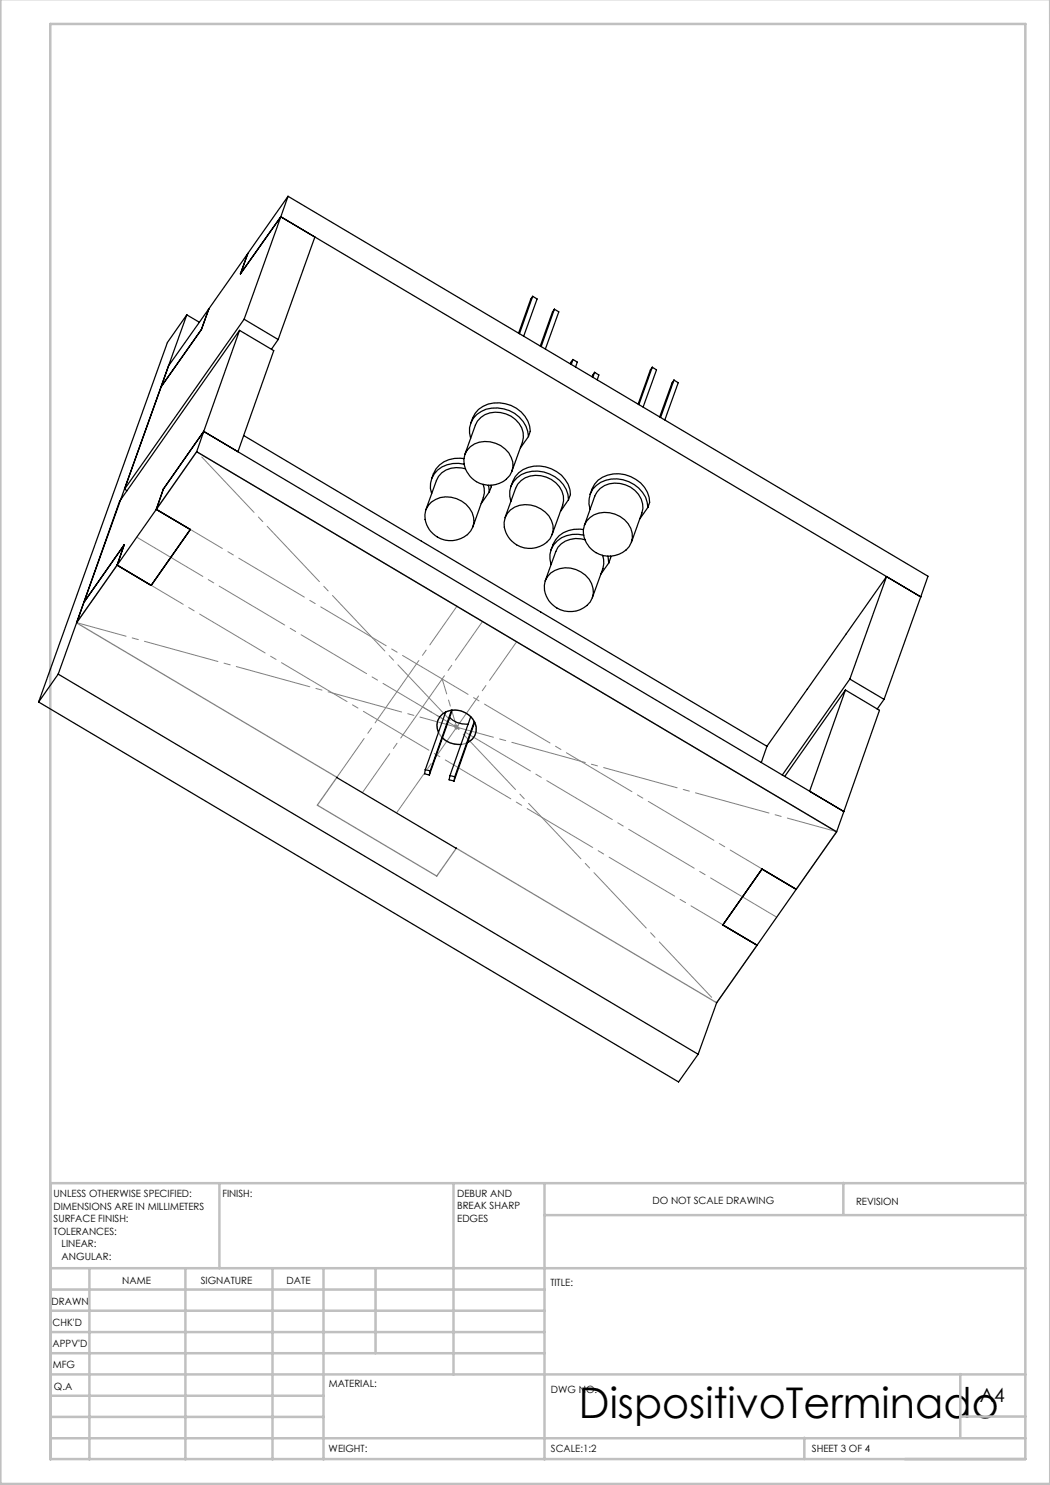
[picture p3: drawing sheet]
<svg xmlns="http://www.w3.org/2000/svg" width="210mm" height="297mm" viewBox="0 0 210 297" stroke-linecap="round" stroke-linejoin="round" font-family="sans-serif">
<path d="M90.8 145.4h1M91 145.1l.7 .7M91.3 145v.9M91.7 145.1l-.7 .7" fill="none" stroke="#808080" stroke-width=".2"/>
<path d="M39.3 90.3l128 76.1-8.1 11.5-6.8-4.1-7.8 11.2 6.8 4.1-8.1 11.5-52-31-4 5.6-23.8-14.2 3.9-5.5-52.1-30.9 8.1-11.6 6.8 4.1 7.9-11.2-6.8-4zM88.1 143.2a4.2 4.2 0 0 1 4.4-.9 4.2 4.2 0 0 1 2.7 3.6 3.5 3.5 0 0 1-5.1 2.7 3.5 3.5 0 0 1-2-5.4z" fill="none" stroke="#808080" stroke-width=".25"/>
<g fill="none" stroke="#c0c0c0" stroke-width=".5">
<path d="M.1 -.1v296.9h209.9v-296.9M10.1 4.8h195v287h-195zM43.9 236.6v17M90.7 236.6v38.3M108.9 236.6v55.3M168.7 236.6v6.3M205.1 236.6h-195v55.3M10.1 253.6h195M10.1 257.9h98.8M17.9 253.6v38.3M37.1 253.6v38.3M54.5 253.6v38.3"/>
<path d="M64.7 253.6v38.3M75.1 253.6v17M108.9 243h96.2M10.1 270.6h98.8M10.1 266.4h98.8M10.1 262.1h98.8M10.1 279.1h54.6M10.1 274.9h195M192.1 274.8v12.7M10.1 287.7h195M10.1 283.4h54.6M160.9 287.5v4.3"/>
<path d="M192.1 283.3h13"/>
</g>
<path d="M39.3 90.3l104 110.2" fill="none" stroke="#808080" stroke-width=".2" stroke-dasharray="15.2 1.3 1.3 1.3" stroke-dashoffset="-1.5"/>
<path d="M15.3 124.5l152 41.8" fill="none" stroke="#808080" stroke-width=".2" stroke-dasharray="15.2 1.3 1.3 1.3" stroke-dashoffset="5"/>
<path d="M91.3 145.4l-6.8-4" fill="none" stroke="#808080" stroke-width=".2" stroke-dasharray="15.2 1.3 1.3 1.3" stroke-dashoffset="13.2"/>
<path d="M91.4 121.2l-24 34.2M96.5 124.3l-24 34.2M103.3 128.3l-24 34.2" fill="none" stroke="#808080" stroke-width=".2" stroke-dasharray="15.2 1.3 1.3 1.3" stroke-dashoffset="5.8"/>
<path d="M159.3 177.9l-128-76.1M151.4 189l-128-76M155.3 183.4l-128-76" fill="none" stroke="#808080" stroke-width=".2" stroke-dasharray="15.2 1.3 1.3 1.3" stroke-dashoffset="-.1"/>
<path d="M91.3 145.4l-2.9-9.6" fill="none" stroke="#808080" stroke-width=".2" stroke-dasharray="15.2 1.3 1.3 1.3" stroke-dashoffset="12.1"/>
<g fill="none" stroke="#000" stroke-width=".25">
<path d="M57.6 39.3l128 75.9-1.4 4.2M57.6 39.3l-1.4 4.1M57.6 39.3l-15.8 22.5M56.2 43.4l128 76M56.2 43.4l-8.1 11.4 1.5-4.1M56.2 43.4l-7.4 20.4M63 47.4l-7.4 20.5M106.5 59.3l-2.6 7.4M106.5 59.3l.9 .5-2.7 7.4M106.5 59.3l-.3 .5-2.5 6.8M37.4 63l-25.8 71.8M37.4 63l2.5 1.4"/>
<path d="M37.4 63l-3.9 5.5-25.8 71.9M41.8 61.8l-1.5 4.1-8.1 11.4 1.5-4.1zM47.9 66.1l-7.2 20.2M47.9 66.1l-24 34.2-8.6 24.3 16-22.7M47.9 66.1l6.9 4-7.2 20.2M48.8 63.8l6.8 4.1M48.8 63.8l-23.9 34 .5 .3M55.6 67.9l-1.3 1.9M110.9 61.8l.9 .6-2.7 7.4M110.9 61.8l-.4 .6-2.4 6.8M110.9 61.8l-2.7 7.5M114.6 71.9l-.3 1"/>
<path d="M114.6 71.9l.9 .5-.4 1M114.6 71.9l-.5 .9M118.9 74.5l-.5 .8M118.9 74.5l-.3 1M118.9 74.5l.9 .5-.3 .9M130.5 73.4l-2.7 7.5M130.5 73.4l.8 .6-2.7 7.4M130.5 73.4l-.4 .6-2.5 6.8M134.8 76l-2.7 7.5M134.8 76l.8 .5-2.6 7.5M134.8 76l-.4 .6-2.5 6.8M39.3 90.3l-8 11.6"/>
<path d="M39.3 90.3l128 76.1M40.7 86.3l128.1 76M40.7 86.3l-8 11.5-1.4 4.1M40.7 86.3l-1.4 4M48.7 87.1l104.7 62.2M92.8 91.7a5.4 5.4 0 0 0-6.5 4.1M92.9 92.8a5.2 5.2 0 0 0-6.8 3.9v1l.2 1M93 90.9l2.1-5.8a4.5 4.5 0 0 1 6.1-2.3 4.7 4.7 0 0 1 3.3 5.6l-2.1 5.9M93.1 93.8a4.6 4.6 0 0 0-5.8 2.3l-2.1 5.9M94.1 89.4a5.5 5.5 0 0 1 8.5 3 4.3 4.3 0 0 1-5 4.6 5 5 0 0 1-4.6-6.1l.4-.8zM94.1 84.7a5.2 5.2 0 0 1 5.8-4.1 6.2 6.2 0 0 1 6.1 5.7l-.3 1M96.6 96.9l.3 1.7-.2 .9-2.1 5.9"/>
<path d="M97.6 97l.3 1.4M97.9 98.4l-1.7 2.3M98.2 97v.4l-.3 1M102.2 97.3a5.4 5.4 0 0 1 6.9-3.9 6.1 6.1 0 0 1 5 5.5l-.4 1M105.7 87.3a6.5 6.5 0 0 0-10.3-4.4 4.4 4.4 0 0 0-1.3 4.8M105.7 87.3l-1.6 2.3M113.7 99.9a6.3 6.3 0 0 0-7.3-5.6 4.6 4.6 0 0 0-4.2 6M113.7 99.9l-1.6 2.4M118 98.9a5.2 5.2 0 0 1 5.8-4.1 6.2 6.2 0 0 1 6.1 5.7l-.3 1M31.3 101.9l6.8 4-7.9 11.2-6.8-4.1 1.4-4-8 11.5M86.3 100.4a5.4 5.4 0 0 1 8.4 3.1 4.2 4.2 0 0 1-4.1 4.6 5 5 0 0 1-5.4-6.1l.4-.9zM101 103.5l2.1-5.8a4.8 4.8 0 0 1 7.1-1.8 4.4 4.4 0 0 1 2.3 5.1l-2.1 5.9"/>
<path d="M102.1 102a5.5 5.5 0 0 1 8.5 3.1 4.3 4.3 0 0 1-5 4.6 5 5 0 0 1-4.6-6.2l.5-.8zM110.1 114.6a5.4 5.4 0 0 1 8.5 3.1 4.3 4.3 0 0 1-5 4.6 5 5 0 0 1-4.6-6.1l.5-.9zM116.7 105.9a5.4 5.4 0 0 0-6.5 4.1M116.7 107a5.2 5.2 0 0 0-6.7 3.8v1.1l.2 1M116.9 105.1l2.1-5.9a4.6 4.6 0 0 1 6.1-2.2 4.7 4.7 0 0 1 3.3 5.6l-2.1 5.8M117 107.9a4.8 4.8 0 0 0-5.8 2.4l-2.2 5.9M118 103.5a5.4 5.4 0 0 1 8.4 3.1 4.3 4.3 0 0 1-4.9 4.6 5 5 0 0 1-4.6-6.1l.4-.9zM120.5 111.1l.3 1.7-.2 .9-2.1 5.9M121.6 111.2l.1 1.4M121.7 112.6l-1.6 2.3M122.1 111.2l-.4 1.4M129.6 101.5a6.4 6.4 0 0 0-7.4-5.7 4.5 4.5 0 0 0-4.2 6"/>
<path d="M129.6 101.5l-1.6 2.3M184.2 119.4l-7.4 20.5M11.6 134.8l128 76.1M11.6 134.8l-3.9 5.6M169.1 138l-7.2 20.3M169.1 138l-12.1 17.3M169.1 138l6.8 4.1-7.1 20.2M170 135.8l7.3-20.5-23.9 34M170 135.8l6.8 4.1M170 135.8l-13.5 19.2M176.8 139.9l-1.4 1.9M7.7 140.4l128 76 3.9-5.5"/>
<path d="M67.4 155.5l23.9 14.1M85.1 153.9l.9 .3M85.1 153.9l-.2 .9 1 .2M86 154.2l-.1 .8M87.7 146.5a3.2 3.2 0 0 1 3.5-4.5 4.1 4.1 0 0 1 4 4.3 3 3 0 0 1-1.7 2.2M88.5 147.6a4.5 4.5 0 0 0 3.7 1.3M89.1 142.4l-4 11.5M89.9 143.5a4.7 4.7 0 0 0 3.7 1.3M90 155.1l.9 .3M90 155.1l-.2 .9 1 .2M90.3 142l-4.3 12.2M90.5 142l-4.6 13"/>
<path d="M90.9 155.4l-.1 .8M94.2 143.3l-4.2 11.8M94.9 144.3l-4 11.1M94.9 144.5l-4.1 11.7M153.4 149.3l-1.1 3.2M159.2 177.9l-6.8-4.1-7.8 11.2 6.8 4.1M159.2 177.9l-7.8 11.2M167.3 166.4l-8.1 11.5M168.8 162.3l-1.5 4.1M151.4 189.1l-8.1 11.5-3.7 10.3"/>
</g>
<text font-size="8.5" x="115.8" y="283.5">DispositivoTerminado</text>
<text font-size="3.9" x="196" y="280.4">A4</text>
<g font-size="2">
<text x="10.7" y="239.5">UNLESS OTHERWISE SPECIFIED:</text>
<text x="44.5" y="239.5">FINISH:</text>
<text x="91.4" y="239.4">DEBUR AND</text>
<text x="10.7" y="242">DIMENSIONS ARE IN MILLIMETERS</text>
<text x="10.7" y="244.5">SURFACE FINISH:</text>
<text x="91.4" y="241.9">BREAK SHARP</text>
<text x="91.4" y="244.4">EDGES</text>
<text x="130.5" y="240.8">DO NOT SCALE DRAWING</text>
<text x="171.2" y="241">REVISION</text>
<text x="10.7" y="247">TOLERANCES:</text>
<text x="12.3" y="249.5">LINEAR:</text>
<text x="12.3" y="252">ANGULAR:</text>
<text x="24.4" y="256.9">NAME</text>
<text x="40.1" y="256.8">SIGNATURE</text>
<text x="57.3" y="256.8">DATE</text>
<text x="110.1" y="257.1">TITLE:</text>
<text x="10.3" y="260.9">DRAWN</text>
<text x="10.5" y="269.3">APPV'D</text>
<text x="10.5" y="265.2">CHK'D</text>
<text x="10.6" y="273.6">MFG</text>
<text x="10.8" y="278">Q.A</text>
<text x="65.8" y="277.4">MATERIAL:</text>
<text x="110.2" y="278.5">DWG NO.</text>
<text x="65.7" y="290.4">WEIGHT:</text>
<text x="110.2" y="290.5">SCALE:1:2</text>
<text x="162.4" y="290.4">SHEET 3 OF 4</text>
</g>
</svg>
